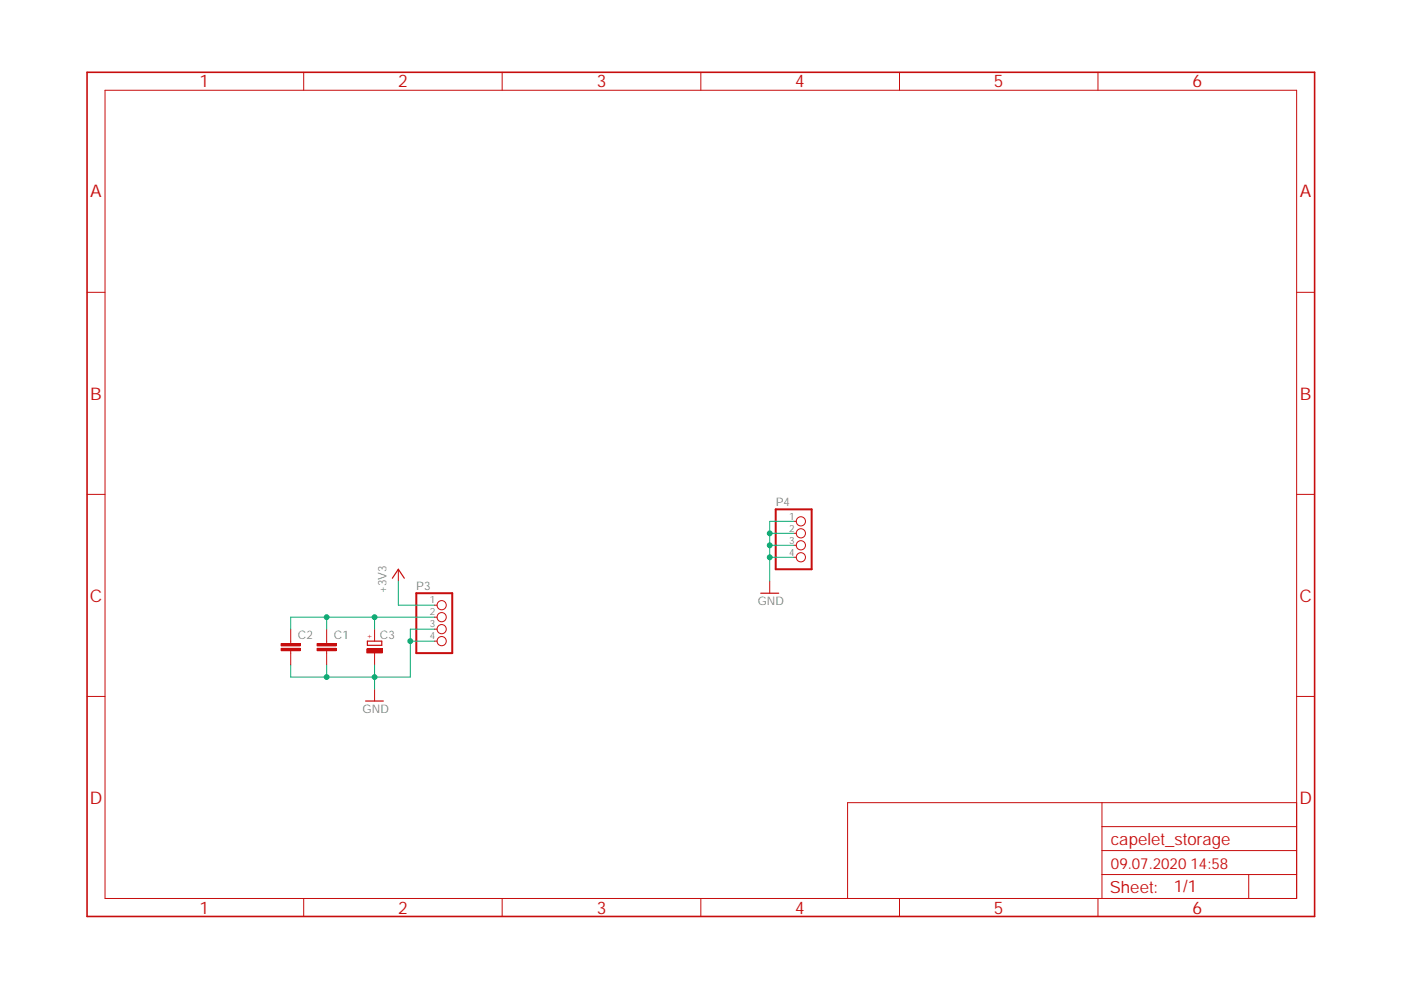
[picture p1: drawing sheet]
<svg xmlns="http://www.w3.org/2000/svg" width="297mm" height="210mm" viewBox="0 0 297 210" stroke-linecap="round" stroke-linejoin="round" font-family="sans-serif">
<path d="M17.9 15l261.2 179.9M279.1 15l-261.2 179.9" fill="none" stroke="#fff" stroke-width=".21"/>
<path d="M69.3 135.9v.5M69.3 138v.5" fill="none" stroke="#c70d0d" stroke-width=".21"/>
<path d="M67.2 137.5h4.1v.5h-4.1z" fill-rule="evenodd" fill="#c70d0d"/>
<path d="M67.2 137.5h4.1v.5h-4.1z" fill="none" stroke="#c70d0d" stroke-width=".21"/>
<path d="M67.2 136.4h4.1v.6h-4.1z" fill-rule="evenodd" fill="#c70d0d"/>
<path d="M61.6 135.9v.5M61.6 138v.5M67.2 136.4h4.1v.6h-4.1zM69.3 133.4v2.5M69.3 138.5v2.5" fill="none" stroke="#c70d0d" stroke-width=".21"/>
<path d="M59.6 137.5h4.1v.5h-4.1z" fill-rule="evenodd" fill="#c70d0d"/>
<path d="M59.6 137.5h4.1v.5h-4.1z" fill="none" stroke="#c70d0d" stroke-width=".21"/>
<path d="M59.6 136.4h4.1v.6h-4.1z" fill-rule="evenodd" fill="#c70d0d"/>
<path d="M59.6 136.4h4.1v.6h-4.1zM61.6 133.4v2.5M61.6 138.5v2.5" fill="none" stroke="#c70d0d" stroke-width=".21"/>
<path d="M77.9 135.9h3v.9h-3z" fill="none" stroke="#c70d0d" stroke-width=".25"/>
<path d="M77.8 137.6h3.3v.8h-3.3z" fill-rule="evenodd" fill="#c70d0d"/>
<g fill="none" stroke="#c70d0d" stroke-width=".21">
<path d="M22.3 19.1h252.6v171.4h-252.6zM64.4 15.3v3.8M106.5 15.3v3.8M148.6 15.3v3.8M190.7 15.3v3.8M232.8 15.3v3.8M18.5 62h3.8M274.9 62h3.8M18.5 104.8h3.8M168.3 110.5h.5M168.3 113.1h.5M168.3 115.6h.5"/>
<path d="M168.3 118.2h.5M274.9 104.8h3.8M77.8 137.6h3.3v.8h-3.3zM79.4 133.4v2.5M79.4 138.5v2.5M84.5 120.7v2.5M92.1 128.3h.6M92.1 130.9h.6M92.1 133.4h.6M92.1 135.9h.6M163.2 123.2v2.6M18.5 147.7h3.8"/>
<path d="M79.4 146.1v2.5M274.9 147.7h3.8M233.6 170.2v20.3M233.6 175.3h41.3M274.9 170.2h-95.2v20.3M64.4 190.5v3.8M106.5 190.5v3.8M148.6 190.5v3.8M190.7 190.5v3.8M232.8 190.5v3.8M233.6 185.4h41.3M233.6 180.3h41.3"/>
<path d="M264.8 185.4v5.1"/>
<circle cx="169.8" cy="113.1" r=".98"/>
<circle cx="169.8" cy="110.5" r=".98"/>
<circle cx="169.8" cy="118.2" r=".98"/>
<circle cx="169.8" cy="115.6" r=".98"/>
<circle cx="93.6" cy="130.9" r=".98"/>
<circle cx="93.6" cy="128.3" r=".98"/>
<circle cx="93.6" cy="133.4" r=".98"/>
<circle cx="93.6" cy="135.9" r=".98"/>
</g>
<path d="M83.2 122.6l1.3-1.9 1.2 1.9M161.3 125.8h3.8M77.5 148.6h3.8" fill="none" stroke="#c70d0d" stroke-width=".25"/>
<path d="M18.5 15.3h260.2v179h-260.2z" fill="none" stroke="#c70d0d" stroke-width=".34"/>
<path d="M164.5 108h7.6v12.7h-7.6zM88.3 125.8h7.6v12.7h-7.6z" fill="none" stroke="#c70d0d" stroke-width=".42"/>
<path d="M69.3 130.9v2.5M79.4 130.9h-17.8v2.5" fill="none" stroke="#0dab75" stroke-width=".21"/>
<circle cx="69.3" cy="130.9" r=".51" fill="#0dab75"/>
<g fill="none" stroke="#0dab75" stroke-width=".21">
<path d="M92.1 130.9h-12.7v2.5"/>
<circle cx="69.3" cy="130.9" r=".51"/>
</g>
<circle cx="79.4" cy="130.9" r=".51" fill="#0dab75"/>
<g fill="none" stroke="#0dab75" stroke-width=".21">
<path d="M79.4 141v5.1"/>
<circle cx="79.4" cy="130.9" r=".51"/>
</g>
<circle cx="79.4" cy="143.6" r=".51" fill="#0dab75"/>
<g fill="none" stroke="#0dab75" stroke-width=".21">
<path d="M69.3 141v2.6h10.1"/>
<circle cx="79.4" cy="143.6" r=".51"/>
</g>
<circle cx="69.3" cy="143.6" r=".51" fill="#0dab75"/>
<g fill="none" stroke="#0dab75" stroke-width=".21">
<path d="M87 135.9h5.1M92.1 133.4h-5.1v10.2h-7.6M61.6 141v2.6h7.7"/>
<circle cx="69.3" cy="143.6" r=".51"/>
</g>
<circle cx="87" cy="135.9" r=".51" fill="#0dab75"/>
<g fill="none" stroke="#0dab75" stroke-width=".21">
<path d="M163.2 118.2h5.1M168.3 115.6h-5.1v7.6"/>
<circle cx="87" cy="135.9" r=".51"/>
</g>
<circle cx="163.2" cy="118.2" r=".51" fill="#0dab75"/>
<g fill="none" stroke="#0dab75" stroke-width=".21">
<path d="M168.3 113.1h-5.1v2.5"/>
<circle cx="163.2" cy="118.2" r=".51"/>
</g>
<circle cx="163.2" cy="115.6" r=".51" fill="#0dab75"/>
<g fill="none" stroke="#0dab75" stroke-width=".21">
<path d="M168.3 110.5h-5.1v2.6"/>
<circle cx="163.2" cy="115.6" r=".51"/>
</g>
<circle cx="163.2" cy="113.1" r=".51" fill="#0dab75"/>
<g fill="none" stroke="#0dab75" stroke-width=".21">
<path d="M84.5 123.2v5.1h7.6"/>
<circle cx="163.2" cy="113.1" r=".51"/>
</g>
<g font-size="3.7" fill="#c70d0d">
<text x="42.3" y="18.5">1</text>
<text x="84.4" y="18.5">2</text>
<text x="126.5" y="18.5">3</text>
<text x="168.6" y="18.5">4</text>
<text x="210.7" y="18.5">5</text>
<text x="252.9" y="18.5">6</text>
<text x="19.1" y="41.9">A</text>
<text x="275.6" y="41.9">A</text>
<text x="19.1" y="84.7">B</text>
<text x="275.6" y="84.7">B</text>
<text x="19" y="127.6">C</text>
<text x="275.5" y="127.6">C</text>
<text x="19" y="170.4">D</text>
<text x="275.5" y="170.4">D</text>
<text x="42.3" y="193.7">1</text>
<text x="84.4" y="193.7">2</text>
<text x="126.5" y="193.7">3</text>
<text x="168.6" y="193.7">4</text>
<text x="210.7" y="193.7">5</text>
<text x="252.9" y="193.7">6</text>
</g>
<g font-size="3.6" fill="#c70d0d">
<text x="235.5" y="179.1">capelet_storage</text>
<text x="235.3" y="189.4">Sheet:</text>
<text x="248.9" y="189.2">1/1</text>
</g>
<text font-size="3.2" fill="#c70d0d" x="235.5" y="184.2">09.07.2020 14:58</text>
<g font-size="2.5" fill="#808080">
<text x="164.5" y="107.4">P4</text>
<text x="82" y="125.8" transform="rotate(-90 82 125.8)">+3V3</text>
<text x="88.3" y="125.1">P3</text>
<text x="160.7" y="128.3">GND</text>
<text x="63.2" y="135.6">C2</text>
<text x="70.8" y="135.6">C1</text>
<text x="80.6" y="135.4">C3</text>
<text x="76.9" y="151.2">GND</text>
</g>
<g font-size="2.1" fill="#808080">
<text x="167.3" y="110.2">1</text>
<text x="167.3" y="112.7">2</text>
<text x="167.3" y="115.3">3</text>
<text x="167.3" y="117.8">4</text>
<text x="91.1" y="127.9">1</text>
<text x="91.1" y="130.5">2</text>
<text x="91.1" y="133">3</text>
<text x="91.1" y="135.6">4</text>
</g>
<text font-size="1.8" fill="#c70d0d" x="78.8" y="135.5" transform="rotate(-90 78.8 135.5)">+</text>
</svg>
